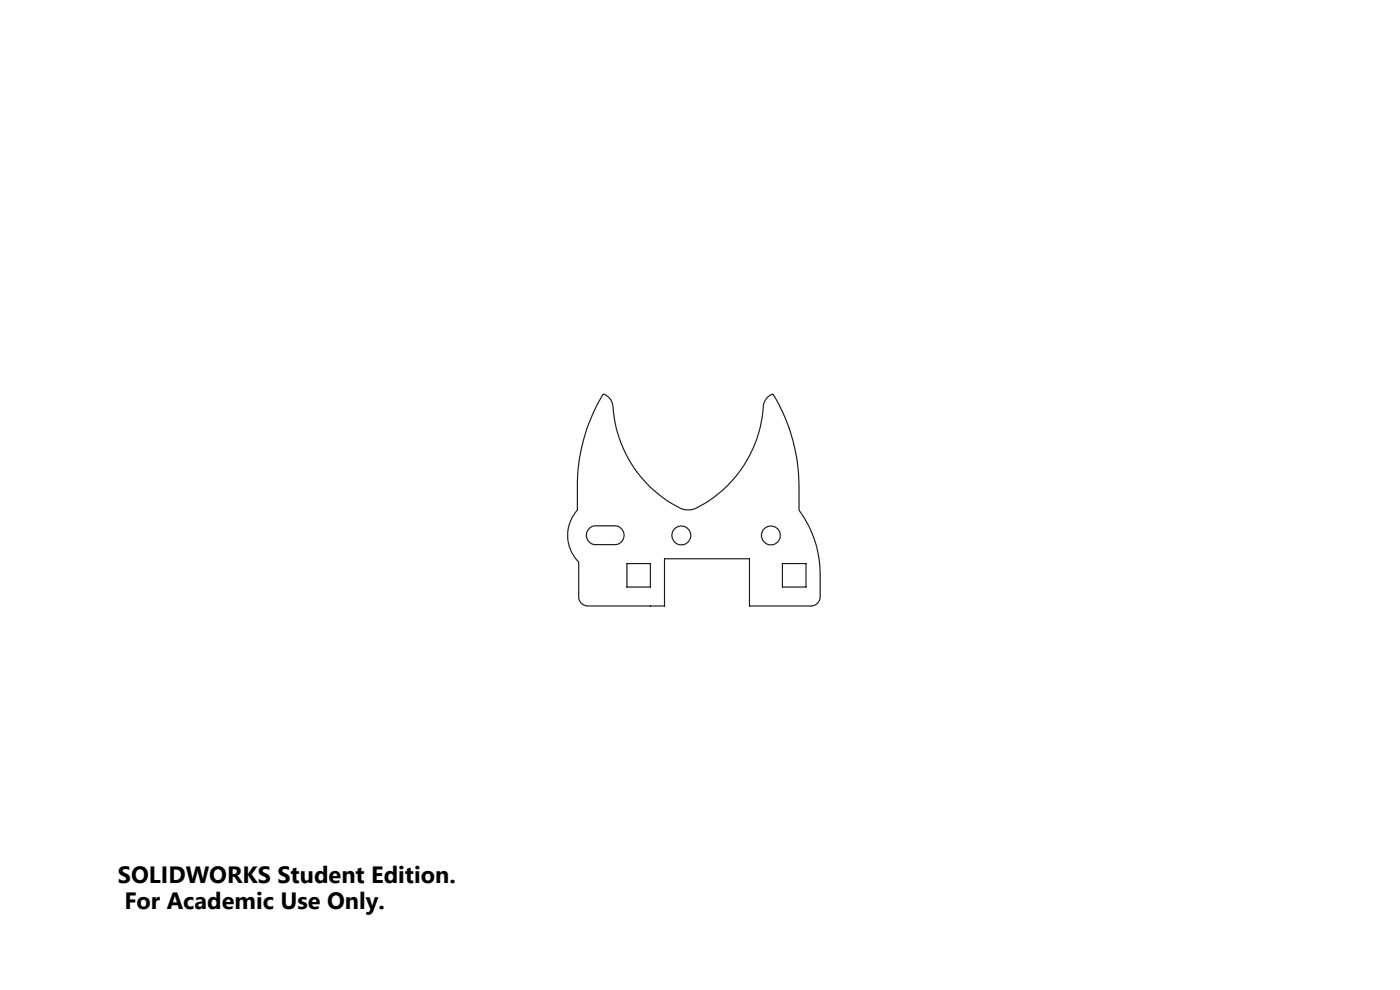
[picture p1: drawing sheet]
<svg xmlns="http://www.w3.org/2000/svg" width="297mm" height="210mm" viewBox="0 0 297 210" stroke-linecap="round" stroke-linejoin="round" font-family="sans-serif">
<g fill="none" stroke="#191924" stroke-width=".25">
<path d="M128 83.6l.2 .1a3.2 3.2 0 0 1 1.9 3.3 25.6 25.6 0 0 0 14.9 21l.6 .2a4.9 4.9 0 0 0 3.5-1.2 26.5 26.5 0 0 0 13-21.5 3.1 3.1 0 0 1 1.9-1.9 38.2 38.2 0 0 1 5.5 19.6v5a22.8 22.8 0 0 1 4.5 13.6v4.8a1.98 1.98 0 0 1-2 1.9h-13v-10h-18v10h-16.3a1.98 1.98 0 0 1-1.9-2v-7.3a8 8 0 0 1-.3-11v-5a37.5 37.5 0 0 1 5.5-19.6zM124.8 112.3a1.92 1.92 0 0 1 1.6-.8h4a1.99 1.99 0 0 1 2 2 1.99 1.99 0 0 1-2 2h-4a1.99 1.99 0 0 1-1.8-1.1 1.99 1.99 0 0 1 .2-2.1zM133 119.5h5v5h-5zM166 119.5h5v5h-5z"/>
<circle cx="144.5" cy="113.6" r="2"/>
<circle cx="163.5" cy="113.6" r="1.99"/>
</g>
<g font-size="5">
<text x="25" y="187.4">SOLIDWORKS Student Edition.</text>
<text x="26.4" y="192.9">For Academic Use Only.</text>
</g>
</svg>
